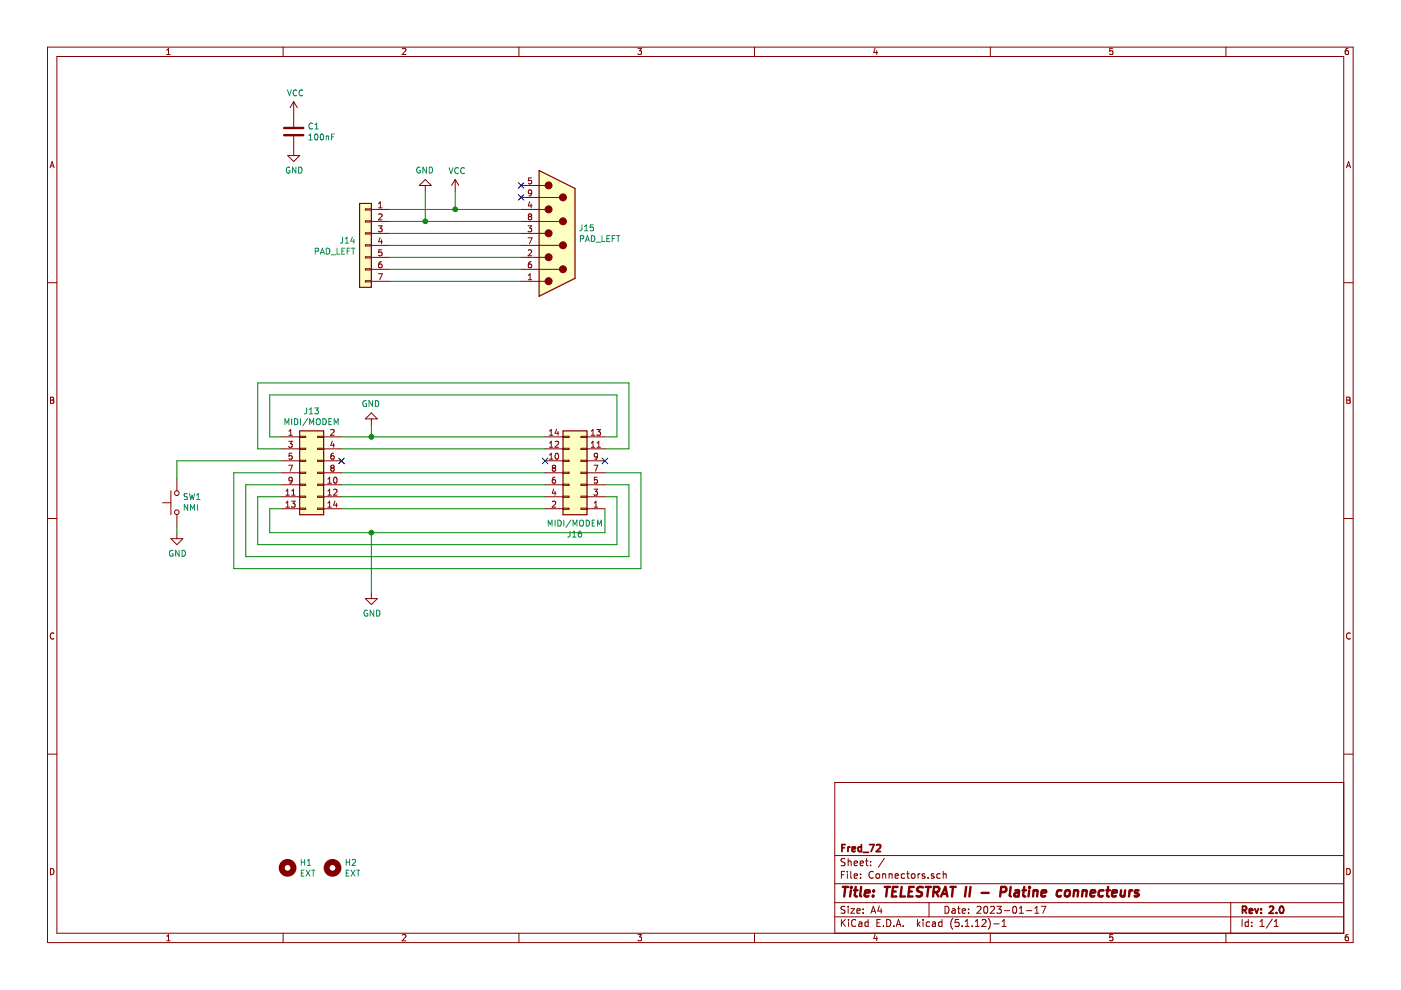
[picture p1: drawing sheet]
EESchema Schematic File Version 4
EELAYER 30 0
EELAYER END
$Descr A4 11693 8268
encoding utf-8
Sheet 1 1
Title "TELESTRAT II - Platine connecteurs"
Date "2023-01-17"
Rev "2.0"
Comp "Fred_72"
Comment1 ""
Comment2 ""
Comment3 ""
Comment4 ""
$EndDescr
$Comp
L Connector_Generic:Conn_01x07 J14
U 1 1
P 3050 2050
AR Path="/6331EE5F" Ref="J14"  Part="1" 
AR Path="/6331B531/6331EE5F" Ref="J14"  Part="1" 
F 0 "J14" H 3130 2092 50  0000 L CNN
F 1 "PAD_LEFT" H 3130 2001 50  0000 L CNN
F 2 "Connector_PinHeader_2.54mm:PinHeader_1x07_P2.54mm_Vertical" H 3050 2050 50  0001 C CNN
F 3 "~" H 3050 2050 50  0001 C CNN
	1    3050 2050
	-1   0    0    -1  
$EndComp
$Comp
L Connector:DB9_Male J15
U 1 1
P 4650 1950
F 0 "J15" H 4830 1996 50  0000 L CNN
F 1 "PAD_LEFT" H 4830 1905 50  0000 L CNN
F 2 "Connector_Dsub:DSUB-9_Male_Horizontal_P2.77x2.84mm_EdgePinOffset8mm_Housed_MountingHolesOffset9.2mm" H 4650 1950 50  0001 C CNN
F 3 " ~" H 4650 1950 50  0001 C CNN
	1    4650 1950
	1    0    0    -1  
$EndComp
$Comp
L Connector_Generic:Conn_02x07_Odd_Even J16
U 1 1
P 4850 3950
F 0 "J16" H 4900 4467 50  0000 C CNN
F 1 "MIDI/MODEM" H 4900 4376 50  0000 C CNN
F 2 "Connector_IDC:IDC-Header_2x07_P2.54mm_Horizontal" H 4850 3950 50  0001 C CNN
F 3 "~" H 4850 3950 50  0001 C CNN
	1    4850 3950
	-1   0    0    1   
$EndComp
NoConn ~ 2850 3850
Wire Wire Line
	2350 4250 2250 4250
Wire Wire Line
	2850 3650 3100 3650
Wire Wire Line
	2850 3750 4550 3750
Wire Wire Line
	2850 3950 4550 3950
Wire Wire Line
	2850 4050 4550 4050
Wire Wire Line
	2850 4150 4550 4150
Wire Wire Line
	2850 4250 4550 4250
Wire Wire Line
	2250 4250 2250 4450
Wire Wire Line
	2250 4450 3100 4450
Wire Wire Line
	5050 4450 5050 4250
Wire Wire Line
	5050 4150 5150 4150
Wire Wire Line
	5150 4550 2150 4550
Wire Wire Line
	2150 4550 2150 4150
Wire Wire Line
	2150 4150 2350 4150
Wire Wire Line
	2350 4050 2050 4050
Wire Wire Line
	2050 4050 2050 4650
Wire Wire Line
	2050 4650 5250 4650
Wire Wire Line
	5250 4650 5250 4050
Wire Wire Line
	5350 3950 5350 4750
Wire Wire Line
	5350 4750 1950 4750
Wire Wire Line
	1950 4750 1950 3950
Wire Wire Line
	1950 3950 2350 3950
$Comp
L Connector_Generic:Conn_02x07_Odd_Even J13
U 1 1
P 2550 3950
AR Path="/6332B939" Ref="J13"  Part="1" 
AR Path="/6331B531/6332B939" Ref="J13"  Part="1" 
F 0 "J13" H 2600 4467 50  0000 C CNN
F 1 "MIDI/MODEM" H 2600 4376 50  0000 C CNN
F 2 "Connector_PinHeader_2.54mm:PinHeader_2x07_P2.54mm_Vertical" H 2550 3950 50  0001 C CNN
F 3 "~" H 2550 3950 50  0001 C CNN
	1    2550 3950
	1    0    0    -1  
$EndComp
Wire Wire Line
	2350 3650 2250 3650
Wire Wire Line
	2250 3650 2250 3300
Wire Wire Line
	2250 3300 5150 3300
Wire Wire Line
	5150 3300 5150 3650
Wire Wire Line
	5150 3650 5050 3650
Wire Wire Line
	5250 3750 5250 3200
Wire Wire Line
	5250 3200 2150 3200
Wire Wire Line
	2150 3200 2150 3750
Wire Wire Line
	2150 3750 2350 3750
NoConn ~ 4550 3850
NoConn ~ 5050 3850
Wire Wire Line
	3250 1850 3550 1850
Wire Wire Line
	3250 2050 4350 2050
Wire Wire Line
	3250 2350 4350 2350
Wire Wire Line
	3250 2250 4350 2250
Wire Wire Line
	3250 2150 4350 2150
Wire Wire Line
	3250 1950 4350 1950
Wire Wire Line
	3250 1750 3800 1750
NoConn ~ 4350 1550
NoConn ~ 4350 1650
$Comp
L Mechanical:MountingHole H1
U 1 1
P 2400 7250
AR Path="/6335016C" Ref="H1"  Part="1" 
AR Path="/6331B531/6335016C" Ref="H9"  Part="1" 
F 0 "H1" H 2500 7296 50  0000 L CNN
F 1 "EXT" H 2500 7205 50  0000 L CNN
F 2 "MountingHole:MountingHole_3.2mm_M3_DIN965_Pad" H 2400 7250 50  0001 C CNN
F 3 "~" H 2400 7250 50  0001 C CNN
	1    2400 7250
	1    0    0    -1  
$EndComp
$Comp
L Mechanical:MountingHole H2
U 1 1
P 2775 7250
AR Path="/63350172" Ref="H2"  Part="1" 
AR Path="/6331B531/63350172" Ref="H10"  Part="1" 
F 0 "H2" H 2875 7296 50  0000 L CNN
F 1 "EXT" H 2875 7205 50  0000 L CNN
F 2 "MountingHole:MountingHole_3.2mm_M3_DIN965_Pad" H 2775 7250 50  0001 C CNN
F 3 "~" H 2775 7250 50  0001 C CNN
	1    2775 7250
	1    0    0    -1  
$EndComp
Wire Wire Line
	5050 3750 5250 3750
Wire Wire Line
	5050 3950 5350 3950
Wire Wire Line
	5050 4050 5250 4050
Wire Wire Line
	5150 4150 5150 4550
$Comp
L power:GND #PWR0101
U 1 1
P 3550 1600
F 0 "#PWR0101" H 3550 1350 50  0001 C CNN
F 1 "GND" H 3555 1427 50  0000 C CNN
F 2 "" H 3550 1600 50  0001 C CNN
F 3 "" H 3550 1600 50  0001 C CNN
	1    3550 1600
	-1   0    0    1   
$EndComp
Wire Wire Line
	3550 1600 3550 1850
Connection ~ 3550 1850
Wire Wire Line
	3550 1850 4350 1850
$Comp
L power:GND #PWR0102
U 1 1
P 3100 3550
F 0 "#PWR0102" H 3100 3300 50  0001 C CNN
F 1 "GND" H 3105 3377 50  0000 C CNN
F 2 "" H 3100 3550 50  0001 C CNN
F 3 "" H 3100 3550 50  0001 C CNN
	1    3100 3550
	-1   0    0    1   
$EndComp
$Comp
L power:GND #PWR0103
U 1 1
P 3100 4950
F 0 "#PWR0103" H 3100 4700 50  0001 C CNN
F 1 "GND" H 3105 4777 50  0000 C CNN
F 2 "" H 3100 4950 50  0001 C CNN
F 3 "" H 3100 4950 50  0001 C CNN
	1    3100 4950
	1    0    0    -1  
$EndComp
Wire Wire Line
	3100 4950 3100 4450
Connection ~ 3100 4450
Wire Wire Line
	3100 4450 5050 4450
Wire Wire Line
	3100 3550 3100 3650
Connection ~ 3100 3650
Wire Wire Line
	3100 3650 4550 3650
$Comp
L Device:C C1
U 1 1
P 2450 1100
F 0 "C1" H 2565 1146 50  0000 L CNN
F 1 "100nF" H 2565 1055 50  0000 L CNN
F 2 "Capacitor_THT:C_Disc_D5.0mm_W2.5mm_P5.00mm" H 2488 950 50  0001 C CNN
F 3 "~" H 2450 1100 50  0001 C CNN
	1    2450 1100
	1    0    0    -1  
$EndComp
$Comp
L power:VCC #PWR03
U 1 1
P 3800 1600
F 0 "#PWR03" H 3800 1450 50  0001 C CNN
F 1 "VCC" H 3815 1773 50  0000 C CNN
F 2 "" H 3800 1600 50  0001 C CNN
F 3 "" H 3800 1600 50  0001 C CNN
	1    3800 1600
	1    0    0    -1  
$EndComp
$Comp
L power:VCC #PWR01
U 1 1
P 2450 950
F 0 "#PWR01" H 2450 800 50  0001 C CNN
F 1 "VCC" H 2465 1123 50  0000 C CNN
F 2 "" H 2450 950 50  0001 C CNN
F 3 "" H 2450 950 50  0001 C CNN
	1    2450 950 
	1    0    0    -1  
$EndComp
$Comp
L power:GND #PWR02
U 1 1
P 2450 1250
F 0 "#PWR02" H 2450 1000 50  0001 C CNN
F 1 "GND" H 2455 1077 50  0000 C CNN
F 2 "" H 2450 1250 50  0001 C CNN
F 3 "" H 2450 1250 50  0001 C CNN
	1    2450 1250
	1    0    0    -1  
$EndComp
Wire Wire Line
	3800 1600 3800 1750
Connection ~ 3800 1750
Wire Wire Line
	3800 1750 4350 1750
$Comp
L Switch:SW_Push SW1
U 1 1
P 1475 4200
F 0 "SW1" V 1521 4152 50  0000 R CNN
F 1 "NMI" V 1430 4152 50  0000 R CNN
F 2 "Button_Switch_THT:SW_Tactile_SPST_Angled_PTS645Vx58-2LFS" H 1475 4400 50  0001 C CNN
F 3 "~" H 1475 4400 50  0001 C CNN
	1    1475 4200
	0    -1   -1   0   
$EndComp
$Comp
L power:GND #PWR04
U 1 1
P 1475 4450
F 0 "#PWR04" H 1475 4200 50  0001 C CNN
F 1 "GND" H 1480 4277 50  0000 C CNN
F 2 "" H 1475 4450 50  0001 C CNN
F 3 "" H 1475 4450 50  0001 C CNN
	1    1475 4450
	1    0    0    -1  
$EndComp
Wire Wire Line
	2350 3850 1475 3850
Wire Wire Line
	1475 3850 1475 4000
Wire Wire Line
	1475 4400 1475 4450
$EndSCHEMATC
